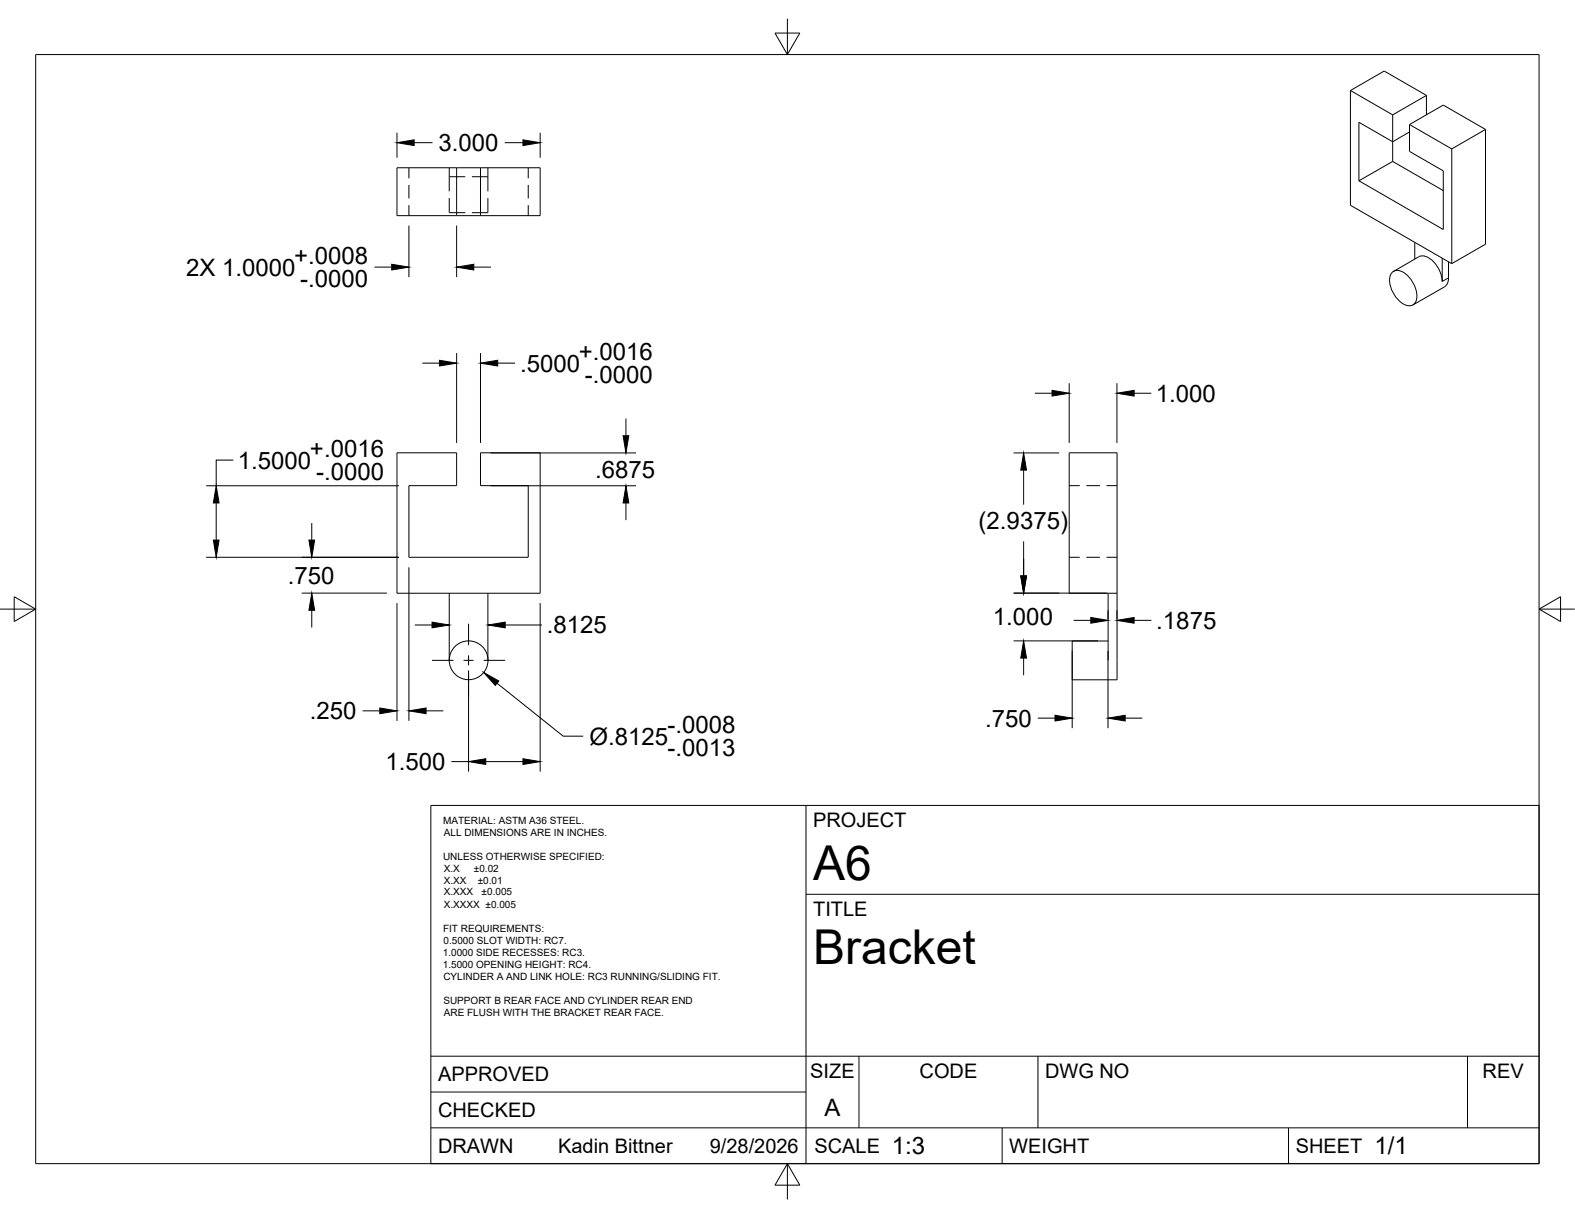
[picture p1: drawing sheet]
<svg xmlns="http://www.w3.org/2000/svg" width="279mm" height="216mm" viewBox="0 0 279 216" stroke-linecap="round" stroke-linejoin="round" font-family="sans-serif">
<!-- layer: Visible -->
<g fill="none" stroke="#000" stroke-width=".18">
<path d="M239.6 16l7.5 4.4M239.6 16v20.4l17.9 10.3M239.6 16l6-3.4 7.4 4.3M253 16.9v3.5M253 16.9l-5.9 3.5M70.4 29.7h25.4v8.5h-25.4zM81 29.7v8.5M85.2 29.7v8.5M247.1 20.4v8.2M247.1 28.6l-6 3.4M247.1 28.6l8.9 5.2M250 23.4l-2.9 1.7-6-3.4v10.3"/>
<path d="M250 22.1v4.7l6 3.5v10.4l-14.9-8.7M250 22.1l6-3.5 7.5 4.3M250 22.1l7.5 4.3M257.5 26.4v20.3M263.5 22.9l-6 3.5M263.5 22.9v20.4l-6 3.4M247 48.2a1.81 1.81 0 0 1 2.5 .5 4.7 4.7 0 0 1 1.6 4.9 1.42 1.42 0 0 1-2.2 .3 5.2 5.2 0 0 1-2.3-4.8zM251 43v2.9M255.8 45.8v4.1a4.9 4.9 0 0 0-3.3-4.5l-.8 .1-4.5 2.6M257 46.4v2.9a1.78 1.78 0 0 1-.7 1.5l-5.7 3.3M70.4 80.3h10.6v5.8h-8.5v12.7h21.2v-12.7h-8.5v-5.8h10.6v24.9h-25.4zM79.7 105.2v11.9"/>
<path d="M86.6 105.2v11.9M196.6 105.2v11.9M198.2 105.2h-8.5v-24.9h8.5v40.2h-8v-6.9h6.4"/>
<circle cx="83.1" cy="117" r="3.4"/>
</g>
<!-- layer: Hidden -->
<g fill="none" stroke="#000" stroke-width=".18">
<path d="M72.5 29.7v1.9M72.5 32.8v2.4M72.5 36.4v1.8M79.7 35.1v2.6h2.8M79.7 31.3h2.8M79.7 29.7v4.2M83.7 31.3h2.9M86.6 35.1v2.6h-2.9M86.6 29.7v4.2M93.7 29.7v1.9M93.7 32.8v2.4M93.7 36.4v1.8"/>
<path d="M189.7 86.1h1.8M189.7 98.8h1.8M192.7 86.1h2.4M192.7 98.8h2.4M196.3 86.1h1.9M196.3 98.8h1.9"/>
</g>
<!-- layer: Visible Narrow -->
<path d="M257 49.3l-1.2 .6" fill="none" stroke="#000" stroke-width=".18"/>
<!-- layer: Border -->
<path d="M6.3 9.7h266.7v196.6h-266.7zM137.5 5.9h4.4l-2.2 3.8zM139.7 3.3v6.4M0 108h6.3M2.5 105.8l3.8 2.2-3.8 2.2zM273 108l3.8-2.2v4.4zM273 108h6.4M139.7 206.3v6.3M139.7 206.3l2.2 3.8h-4.4z" fill="none" stroke="#000" stroke-width=".18"/>
<!-- layer: Titleblock -->
<path d="M76.4 142.8h196.6v63.5h-196.6zM143 158.5h130M143 142.8v63.5M76.4 199.9h196.6M76.4 193.6h66.6M76.4 187.2h196.6M152.4 187.2v12.7M177.8 199.9v6.4M184.1 187.2v12.7M228.6 199.9v6.4M260.3 187.2v12.7" fill="none" stroke="#000" stroke-width=".18"/>
<!-- layer: Smart Centers -->
<path d="M76.6 117.1h3.9M82.2 117.1h1.8M83.1 110.6v3.8M83.1 116.2v1.7M83.1 119.7v3.8M85.8 117.1h3.8" fill="none" stroke="#000" stroke-width=".18"/>
<!-- layer: FD_Dimensions -->
<g fill="none" stroke="#000" stroke-width=".18">
<path d="M70.4 23.5v4.5M72.5 40v9.1M73.5 25.3h3.2M81 40v9.1M89.5 25.3h3.3M95.8 23.5v4.5M66.4 47.3h3.1M84.1 47.3h3M74.9 64.4h3.1M81 62.6v15.9M85.2 62.6v15.9M88.3 64.4h3.1"/>
<path d="M111 74.2v3M183.6 69.7h3M189.7 67.9v10.6M198.1 67.9v10.6M201.2 69.7h3M36.6 98.8h34.2M36.6 86.1h34.2M38.4 89.2v6.5M41.4 81.6h-3v4.5M55.3 92.7v3M87 86.1h25.8M87 80.3h25.8"/>
<path d="M111 89.2v3M179.8 80.3h8.1M181.6 83.3v6.2M181.6 96v6.1M53.5 105.1h15.1M55.3 108.2v3M70.4 106.9v20.9M72.5 100.6v27.2M73.6 110.8h3M83.1 118.8v18M89.6 110.8h6.5M95.8 106.9v29.9"/>
<path d="M179.8 105.1h16.6M179.8 113.6h15M181.6 116.6v3.1M190.2 115.4v13.7M190.5 110h3M196.6 108.2v1.6M196.6 115.4v13.7M198.1 108.2v1.6M201.2 110h3M64.3 126h3.1M75.6 126h3M80.1 135h3"/>
<path d="M86.2 135h6.6M88.2 121.1l11.7 9.4h3.6M184.1 127.3h3.1M199.6 127.3h3"/>
</g>
<g fill="#000" stroke="#000" stroke-width=".18">
<path d="M70.4 25.3l3.1-.5v1zM92.8 24.8l3 .5-3 .5zM69.5 46.8l3 .5-3 .6zM81 47.3l3.1-.5v1.1zM78 63.9l3 .5-3 .5zM85.2 64.4l3.1-.5v1zM110.5 77.2h1l-.5 3.1zM186.6 69.2l3.1 .5-3.1 .5zM198.1 69.7l3.1-.5v1zM37.8 95.7h1.1l-.5 3.1zM38.4 86.1l.5 3.1h-1.1zM54.8 95.7h1l-.5 3.1z"/>
<path d="M111 86.1l.5 3.1h-1zM181.6 80.3l.5 3h-1zM55.3 105.1l.5 3.1h-1zM76.6 110.3l3.1 .5-3.1 .5zM86.6 110.8l3-.5v1zM181.1 102.1h1l-.5 3zM181.6 113.6l.5 3h-1zM193.5 109.5l3.1 .5-3.1 .5zM198.1 110l3.1-.5v1zM67.4 125.5l3 .5-3 .5zM72.5 126l3.1-.5v1zM83.1 135l3.1-.5v1z"/>
<path d="M85.8 119.2l2.7 1.5-.6 .8zM92.8 134.5l3 .5-3 .5zM187.2 126.8l3 .5-3 .5zM196.6 127.3l3-.5v1z"/>
</g>
<g font-size="8.5">
<text x="144.3" y="156">A6</text>
<text x="144.3" y="171">Bracket</text>
</g>
<g font-size="4.3">
<text x="77.8" y="26.8">3.000</text>
<text x="52.2" y="46.8">+.0008</text>
<text x="33" y="48.9">2X 1.0000</text>
<text x="53.3" y="50.9">-.0000</text>
<text x="92.3" y="65.9">.5000</text>
<text x="102.7" y="63.8">+.0016</text>
<text x="103.7" y="68">-.0000</text>
<text x="205" y="71.2">1.000</text>
<text x="42.2" y="83.1">1.5000</text>
<text x="55" y="81">+.0016</text>
<text x="56.1" y="85.2">-.0000</text>
<text x="105.6" y="84.7">.6875</text>
<text x="173.6" y="93.8">(2.9375)</text>
<text x="51.1" y="103.5">.750</text>
<text x="97" y="112.3">.8125</text>
<text x="176.1" y="110.9">1.000</text>
<text x="205.1" y="111.5">.1875</text>
<text x="55" y="127.5">.250</text>
<text x="104.6" y="132">Ø.8125</text>
<text x="118.4" y="129.9">-.0008</text>
<text x="174.8" y="128.8">.750</text>
<text x="68.4" y="136.5">1.500</text>
<text x="118.4" y="134.1">-.0013</text>
<text x="146.3" y="197.7">A</text>
<text x="158.2" y="204.6">1:3</text>
<text x="243.8" y="204.6">1/1</text>
</g>
<g font-size="3.5">
<text x="144.3" y="146.6">PROJECT</text>
<text x="144.3" y="162.3">TITLE</text>
<text x="77.7" y="191.7">APPROVED</text>
<text x="143.7" y="191">SIZE</text>
<text x="163.1" y="191">CODE</text>
<text x="185.4" y="191">DWG NO</text>
<text x="263" y="191">REV</text>
<text x="77.7" y="198">CHECKED</text>
<text x="77.7" y="204.4">DRAWN</text>
<text x="99" y="204.4">Kadin Bittner</text>
<text x="125.9" y="204.4">9/28/2026</text>
<text x="144.5" y="204.4">SCALE</text>
<text x="179" y="204.4">WEIGHT</text>
<text x="229.8" y="204.4">SHEET</text>
</g>
<g font-size="1.8">
<text x="78.6" y="146">MATERIAL: ASTM A36 STEEL.</text>
<text x="78.7" y="148.1">ALL DIMENSIONS ARE IN INCHES.</text>
<text x="78.6" y="152.4">UNLESS OTHERWISE SPECIFIED:</text>
<text x="78.7" y="154.5">X.X</text>
<text x="84.1" y="154.5">±0.02</text>
<text x="78.7" y="156.6">X.XX</text>
<text x="78.7" y="158.7">X.XXX</text>
<text x="78.7" y="160.9">X.XXXX ±0.005</text>
<text x="84.8" y="156.6">±0.01</text>
<text x="85.4" y="158.7">±0.005</text>
<text x="78.6" y="165.1">FIT REQUIREMENTS:</text>
<text x="78.7" y="167.3">0.5000 SLOT WIDTH: RC7.</text>
<text x="78.5" y="169.4">1.0000 SIDE RECESSES: RC3.</text>
<text x="78.5" y="171.5">1.5000 OPENING HEIGHT: RC4.</text>
<text x="78.7" y="173.7">CYLINDER A AND LINK HOLE: RC3 RUNNING/SLIDING FIT.</text>
<text x="78.7" y="177.9">SUPPORT B REAR FACE AND CYLINDER REAR END</text>
<text x="78.7" y="180.1">ARE FLUSH WITH THE BRACKET REAR FACE.</text>
</g>
</svg>
